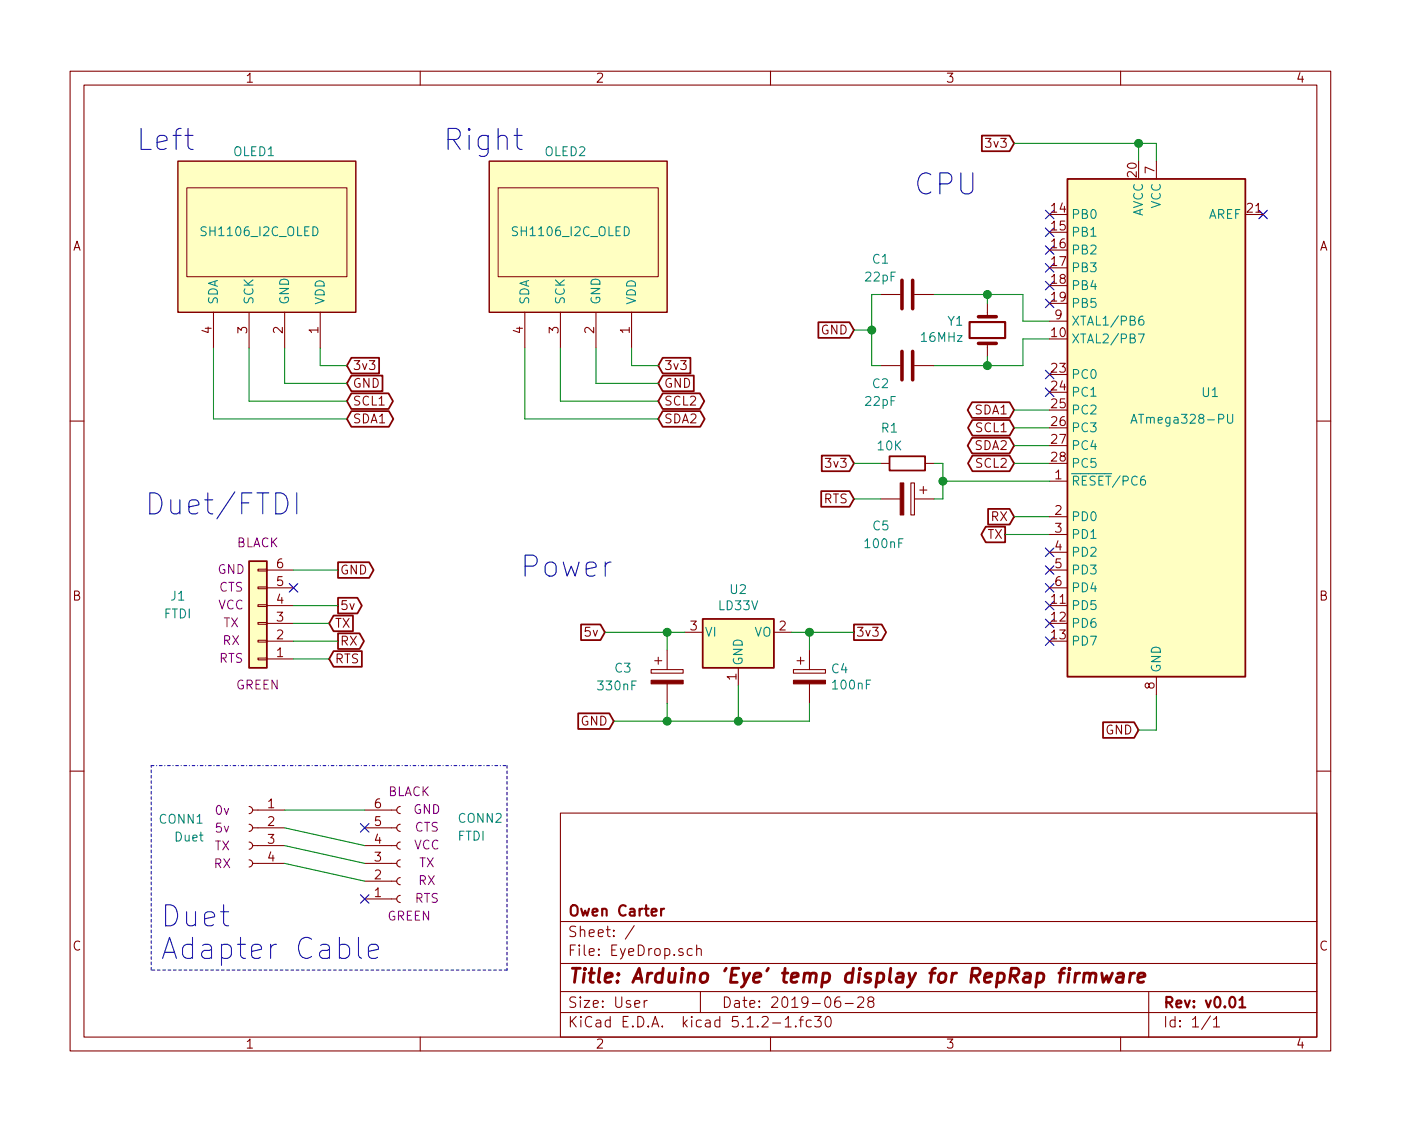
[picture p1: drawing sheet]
EESchema Schematic File Version 4
LIBS:EyeDrop-cache
EELAYER 29 0
EELAYER END
$Descr User 7874 6299
encoding utf-8
Sheet 1 1
Title "Arduino 'Eye' temp display for RepRap firmware"
Date "2019-06-28"
Rev "v0.01"
Comp "Owen Carter"
Comment1 ""
Comment2 ""
Comment3 ""
Comment4 ""
$EndDescr
$Comp
L my-hobbylib:SH1106_I2C_OLED OLED2
U 1 1
P 3250 1350
F 0 "OLED2" H 3200 850 50  0000 L CNN
F 1 "SH1106_I2C_OLED" H 2950 1300 50  0000 L CNN
F 2 "Connector_PinSocket_1.27mm:PinSocket_1x04_P1.27mm_Vertical" H 3150 1650 50  0001 C CNN
F 3 "" H 3150 1650 50  0001 C CNN
	1    3250 1350
	-1   0    0    1   
$EndComp
Text GLabel 1900 3200 2    50   Output ~ 0
GND
Text GLabel 3700 2150 2    50   Input ~ 0
GND
Wire Wire Line
	3350 2150 3350 1950
$Comp
L Connector:Conn_01x04_Female CONN1
U 1 1
P 1400 4650
F 0 "CONN1" H 1650 4700 50  0000 L CNN
F 1 "Duet" H 1650 4600 50  0000 L CNN
F 2 "" H 1400 4650 50  0001 C CNN
F 3 "~" H 1400 4650 50  0001 C CNN
F 4 "5v" H 1550 4650 50  0000 C CNN "Field4"
F 5 "0v" H 1550 4750 50  0000 C CNN "Field5"
F 6 "RX" H 1550 4450 50  0000 C CNN "Field6"
F 7 "TX" H 1550 4550 50  0000 C CNN "Field7"
	1    1400 4650
	-1   0    0    -1  
$EndComp
Text GLabel 1900 3400 2    50   Output ~ 0
5v
Text GLabel 3700 2050 2    50   Input ~ 0
3v3
$Comp
L my-hobbylib:SH1106_I2C_OLED OLED1
U 1 1
P 1500 1350
F 0 "OLED1" H 1450 850 50  0000 L CNN
F 1 "SH1106_I2C_OLED" H 1200 1300 50  0000 L CNN
F 2 "Connector_PinSocket_1.27mm:PinSocket_1x04_P1.27mm_Vertical" H 1400 1650 50  0001 C CNN
F 3 "" H 1400 1650 50  0001 C CNN
	1    1500 1350
	-1   0    0    1   
$EndComp
$Comp
L Connector_Generic:Conn_01x06 J1
U 1 1
P 1450 3500
F 0 "J1" H 1900 3350 50  0000 C CNN
F 1 "FTDI" H 1900 3450 50  0000 C CNN
F 2 "Connector_PinHeader_1.27mm:PinHeader_1x06_P1.27mm_Horizontal" H 1450 3500 50  0001 C CNN
F 3 "~" H 1450 3500 50  0001 C CNN
F 4 "BLACK" H 1450 3050 50  0000 C CNN "Field5"
F 5 "GND" H 1600 3200 50  0000 C CNN "Field6"
F 6 "CTS" H 1600 3300 50  0000 C CNN "Field7"
F 7 "VCC" H 1600 3400 50  0000 C CNN "Field8"
F 8 "TX" H 1600 3500 50  0000 C CNN "Field9"
F 9 "RX" H 1600 3600 50  0000 C CNN "Field10"
F 10 "RTS" H 1600 3700 50  0000 C CNN "Field11"
F 11 "GREEN" H 1450 3850 50  0000 C CNN "Field4"
	1    1450 3500
	-1   0    0    1   
$EndComp
Text GLabel 1950 2150 2    50   Input ~ 0
GND
Wire Wire Line
	1600 2150 1600 1950
Wire Wire Line
	1950 2150 1600 2150
Text GLabel 1950 2050 2    50   Input ~ 0
3v3
Wire Wire Line
	3700 2150 3350 2150
Wire Wire Line
	3700 2050 3550 2050
Wire Wire Line
	3550 2050 3550 1950
Wire Wire Line
	1950 2050 1800 2050
Wire Wire Line
	1800 2050 1800 1950
Text GLabel 1950 2250 2    50   BiDi ~ 0
SCL1
Text GLabel 3700 2250 2    50   BiDi ~ 0
SCL2
Text GLabel 1950 2350 2    50   BiDi ~ 0
SDA1
Text GLabel 3700 2350 2    50   BiDi ~ 0
SDA2
Wire Wire Line
	3700 2250 3150 2250
Wire Wire Line
	3150 2250 3150 1950
Wire Wire Line
	3700 2350 2950 2350
Wire Wire Line
	2950 2350 2950 1950
Wire Wire Line
	1950 2350 1200 2350
Wire Wire Line
	1200 2350 1200 1950
Wire Wire Line
	1950 2250 1400 2250
Wire Wire Line
	1400 2250 1400 1950
$Comp
L Regulator_Linear:LD1117S33TR_SOT223 U2
U 1 1
P 4150 3550
F 0 "U2" H 4150 3792 50  0000 C CNN
F 1 "LD33V" H 4150 3701 50  0000 C CNN
F 2 "Package_TO_SOT_THT:TO-220-3_Vertical" H 4150 3550 50  0001 C CNN
F 3 "http://www.ti.com/lit/ds/symlink/lm1117.pdf" H 4150 3550 50  0001 C CNN
	1    4150 3550
	1    0    0    -1  
$EndComp
Text GLabel 4800 3550 2    50   Output ~ 0
3v3
Text GLabel 3400 3550 0    50   Input ~ 0
5v
Text GLabel 3450 4050 0    50   Input ~ 0
GND
Wire Wire Line
	4150 3850 4150 4050
$Comp
L Device:CP C3
U 1 1
P 3750 3800
F 0 "C3" H 3450 3850 50  0000 L CNN
F 1 "330nF" H 3350 3750 50  0000 L CNN
F 2 "Capacitor_THT:CP_Radial_D8.0mm_P2.50mm" H 3788 3650 50  0001 C CNN
F 3 "~" H 3750 3800 50  0001 C CNN
	1    3750 3800
	1    0    0    -1  
$EndComp
Text GLabel 6400 4100 0    50   Input ~ 0
GND
Text GLabel 5700 800  0    50   Input ~ 0
3v3
Wire Wire Line
	6500 800  6500 900 
Wire Wire Line
	6400 4100 6500 4100
Wire Wire Line
	6500 4100 6500 3900
Text GLabel 5700 2300 0    50   BiDi ~ 0
SDA1
Text GLabel 5700 2400 0    50   BiDi ~ 0
SCL1
Text GLabel 5700 2500 0    50   BiDi ~ 0
SDA2
Text GLabel 5700 2600 0    50   BiDi ~ 0
SCL2
Wire Wire Line
	5900 2600 5700 2600
Wire Wire Line
	5900 2500 5700 2500
Wire Wire Line
	5900 2400 5700 2400
Wire Wire Line
	5900 2300 5700 2300
$Comp
L Device:C C2
U 1 1
P 5100 2050
F 0 "C2" V 5200 2200 50  0000 C CNN
F 1 "22pF" V 5300 2200 50  0000 C CNN
F 2 "Capacitor_THT:C_Axial_L12.0mm_D10.5mm_P15.00mm_Horizontal" H 5138 1900 50  0001 C CNN
F 3 "~" H 5100 2050 50  0001 C CNN
	1    5100 2050
	0    -1   1    0   
$EndComp
$Comp
L Device:C C1
U 1 1
P 5100 1650
F 0 "C1" V 4900 1800 50  0000 C CNN
F 1 "22pF" V 5000 1800 50  0000 C CNN
F 2 "Capacitor_THT:C_Axial_L12.0mm_D10.5mm_P15.00mm_Horizontal" H 5138 1500 50  0001 C CNN
F 3 "~" H 5100 1650 50  0001 C CNN
	1    5100 1650
	0    -1   1    0   
$EndComp
$Comp
L Device:Crystal Y1
U 1 1
P 5550 1850
F 0 "Y1" V 5596 1719 50  0000 R CNN
F 1 "16MHz" V 5505 1719 50  0000 R CNN
F 2 "Crystal:Crystal_DS26_D2.0mm_L6.0mm_Horizontal" H 5550 1850 50  0001 C CNN
F 3 "~" H 5550 1850 50  0001 C CNN
	1    5550 1850
	0    1    -1   0   
$EndComp
Wire Wire Line
	5750 1800 5900 1800
Wire Wire Line
	5900 1900 5750 1900
Wire Wire Line
	4950 1650 4900 1650
Wire Wire Line
	4900 1650 4900 1850
Text GLabel 4800 1850 0    50   Input ~ 0
GND
Wire Wire Line
	6500 800  6400 800 
Wire Wire Line
	6400 800  6400 900 
Text GLabel 5700 2900 0    50   Input ~ 0
RX
Text GLabel 5650 3000 0    50   Output ~ 0
TX
Text GLabel 4800 2800 0    50   Input ~ 0
RTS
Wire Wire Line
	5700 2900 5900 2900
Wire Wire Line
	5650 3000 5900 3000
Text GLabel 1850 3500 2    50   Input ~ 0
TX
Text GLabel 1900 3600 2    50   Output ~ 0
RX
Text GLabel 1850 3700 2    50   Input ~ 0
RTS
Wire Wire Line
	1650 3200 1900 3200
Wire Wire Line
	1650 3400 1900 3400
Wire Wire Line
	1650 3500 1850 3500
Wire Wire Line
	1650 3600 1900 3600
Wire Wire Line
	1650 3700 1850 3700
$Comp
L Connector:Conn_01x06_Female CONN2
U 1 1
P 2250 4850
F 0 "CONN2" H 2700 4600 50  0000 C CNN
F 1 "FTDI" H 2650 4700 50  0000 C CNN
F 2 "" H 2250 4850 50  0001 C CNN
F 3 "~" H 2250 4850 50  0001 C CNN
F 4 "BLACK" H 2300 4450 50  0000 C CNN "Field5"
F 5 "GND" H 2400 4550 50  0000 C CNN "Field6"
F 6 "CTS" H 2400 4650 50  0000 C CNN "Field7"
F 7 "VCC" H 2400 4750 50  0000 C CNN "Field8"
F 8 "TX" H 2400 4850 50  0000 C CNN "Field9"
F 9 "RX" H 2400 4950 50  0000 C CNN "Field10"
F 10 "RTS" H 2400 5050 50  0000 C CNN "Field11"
F 11 "GREEN" H 2300 5150 50  0000 C CNN "Field4"
	1    2250 4850
	1    0    0    1   
$EndComp
Wire Wire Line
	1600 4550 2050 4550
Wire Wire Line
	1600 4650 2050 4750
Wire Wire Line
	1600 4750 2050 4850
Wire Wire Line
	1600 4850 2050 4950
NoConn ~ 2050 5050
NoConn ~ 2050 4650
NoConn ~ 5900 3600
NoConn ~ 5900 3500
NoConn ~ 5900 3400
NoConn ~ 5900 3300
NoConn ~ 5900 3200
NoConn ~ 5900 3100
NoConn ~ 5900 2200
NoConn ~ 5900 2100
NoConn ~ 5900 1700
NoConn ~ 5900 1600
NoConn ~ 5900 1500
NoConn ~ 5900 1400
NoConn ~ 5900 1300
NoConn ~ 5900 1200
NoConn ~ 7100 1200
Wire Notes Line style dash_dot
	850  4300 2850 4300
Wire Notes Line
	2850 4300 2850 5450
Wire Notes Line
	2850 5450 850  5450
Wire Notes Line
	850  5450 850  4300
Text Notes 900  5400 0    118  ~ 0
Duet\nAdapter Cable
Text Notes 1100 850  2    118  ~ 0
Left
Text Notes 2950 850  2    118  ~ 0
Right
Text Notes 3450 3250 2    118  ~ 0
Power
Text Notes 5500 1100 2    118  ~ 0
CPU
Text Notes 1700 2900 2    118  ~ 0
Duet/FTDI
$Comp
L MCU_Microchip_ATmega:ATmega328-PU U1
U 1 1
P 6500 2400
F 0 "U1" H 6250 2600 50  0000 R CNN
F 1 "ATmega328-PU" H 6650 2450 50  0000 R CNN
F 2 "Package_DIP:DIP-28_W7.62mm" H 6500 2400 50  0001 C CIN
F 3 "http://ww1.microchip.com/downloads/en/DeviceDoc/ATmega328_P%20AVR%20MCU%20with%20picoPower%20Technology%20Data%20Sheet%2040001984A.pdf" H 6500 2400 50  0001 C CNN
	1    6500 2400
	-1   0    0    -1  
$EndComp
Wire Wire Line
	6400 800  5700 800 
Connection ~ 6400 800 
Wire Wire Line
	4800 1850 4900 1850
Connection ~ 4900 1850
Wire Wire Line
	4900 1850 4900 2050
$Comp
L Device:CP C4
U 1 1
P 4550 3800
F 0 "C4" H 4668 3846 50  0000 L CNN
F 1 "100nF" H 4668 3755 50  0000 L CNN
F 2 "Capacitor_THT:CP_Radial_D8.0mm_P2.50mm" H 4588 3650 50  0001 C CNN
F 3 "~" H 4550 3800 50  0001 C CNN
	1    4550 3800
	1    0    0    -1  
$EndComp
Wire Wire Line
	3450 4050 3750 4050
Wire Wire Line
	3750 3950 3750 4050
Connection ~ 3750 4050
Wire Wire Line
	3750 4050 4150 4050
Wire Wire Line
	4150 4050 4550 4050
Wire Wire Line
	4550 4050 4550 3950
Connection ~ 4150 4050
Wire Wire Line
	4450 3550 4550 3550
Wire Wire Line
	4550 3550 4550 3650
Connection ~ 4550 3550
Wire Wire Line
	4550 3550 4800 3550
Wire Wire Line
	3850 3550 3750 3550
Wire Wire Line
	3750 3650 3750 3550
Connection ~ 3750 3550
Wire Wire Line
	3750 3550 3400 3550
NoConn ~ 1650 3300
$Comp
L Device:CP C5
U 1 1
P 5100 2800
F 0 "C5" V 5250 2600 50  0000 L CNN
F 1 "100nF" V 5350 2550 50  0000 L CNN
F 2 "Capacitor_THT:CP_Radial_D8.0mm_P2.50mm" H 5138 2650 50  0001 C CNN
F 3 "~" H 5100 2800 50  0001 C CNN
	1    5100 2800
	0    1    1    0   
$EndComp
Wire Wire Line
	4950 2800 4800 2800
Wire Wire Line
	4900 2050 4950 2050
Wire Wire Line
	5250 1650 5550 1650
Wire Wire Line
	5750 1650 5750 1800
Wire Wire Line
	5750 1900 5750 2050
Wire Wire Line
	5750 2050 5550 2050
Wire Wire Line
	5550 2000 5550 2050
Connection ~ 5550 2050
Wire Wire Line
	5550 2050 5250 2050
Wire Wire Line
	5550 1700 5550 1650
Connection ~ 5550 1650
Wire Wire Line
	5550 1650 5750 1650
$Comp
L Device:R R1
U 1 1
P 5100 2600
F 0 "R1" V 4900 2500 50  0000 C CNN
F 1 "10K" V 5000 2500 50  0000 C CNN
F 2 "" V 5030 2600 50  0001 C CNN
F 3 "~" H 5100 2600 50  0001 C CNN
	1    5100 2600
	0    1    1    0   
$EndComp
Wire Wire Line
	5300 2700 5900 2700
Text GLabel 4800 2600 0    50   Input ~ 0
3v3
Wire Wire Line
	4800 2600 4950 2600
Wire Wire Line
	5250 2800 5300 2800
Wire Wire Line
	5300 2800 5300 2700
Wire Wire Line
	5300 2600 5250 2600
Connection ~ 5300 2700
Wire Wire Line
	5300 2700 5300 2600
$EndSCHEMATC
